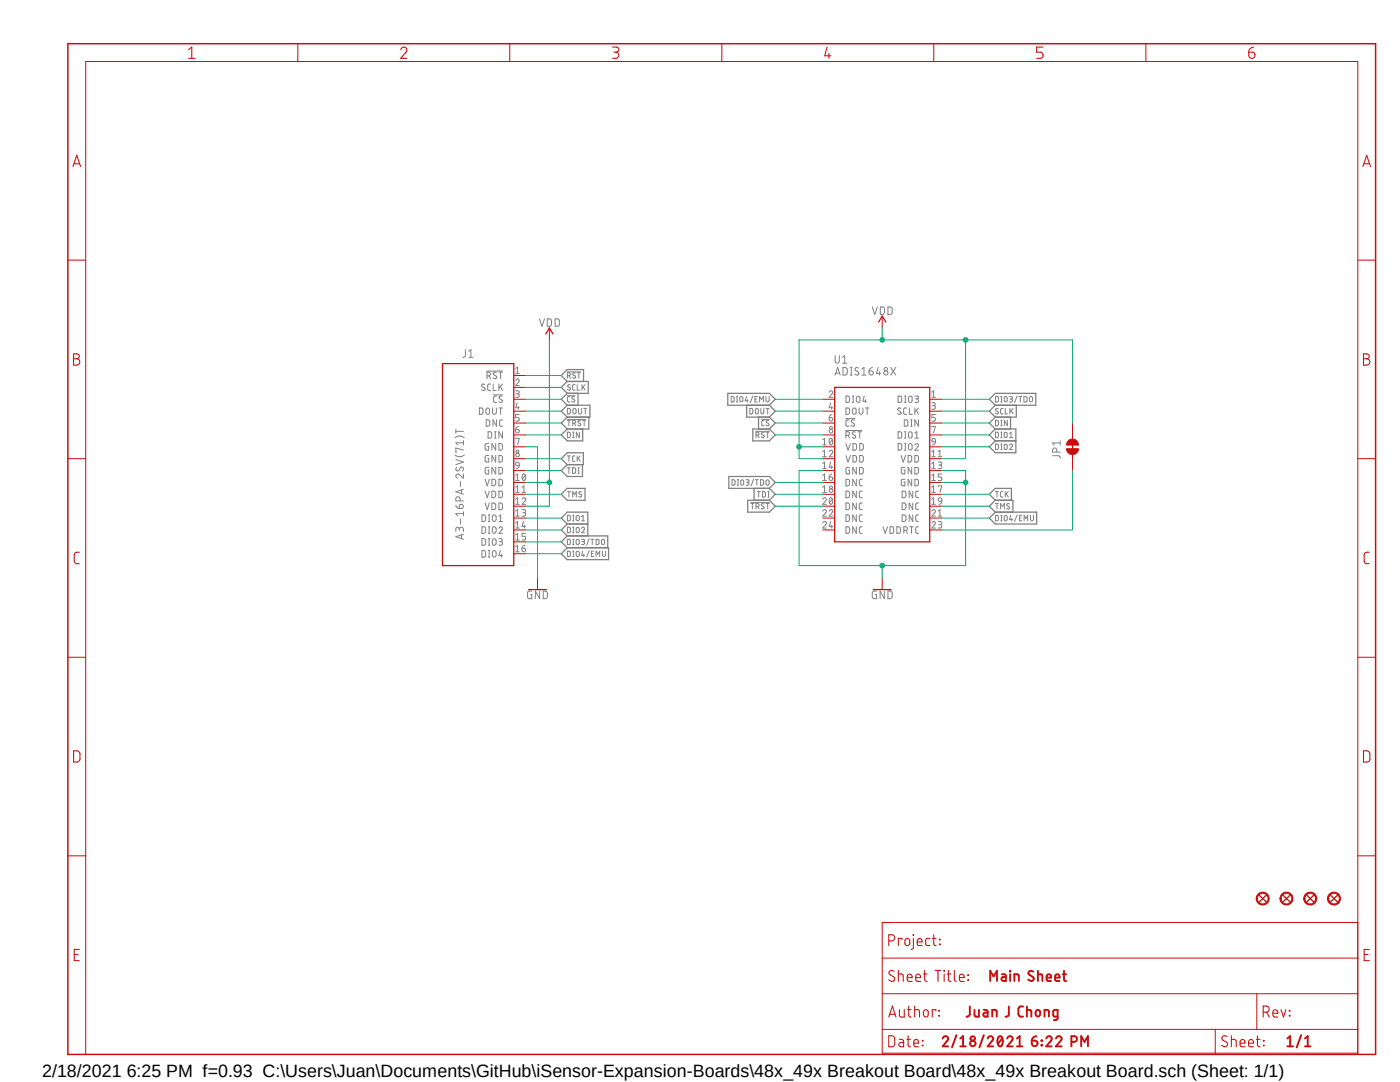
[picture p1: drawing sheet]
<?xml version="1.0" encoding="utf-8"?>
<!DOCTYPE eagle SYSTEM "eagle.dtd">
<!--
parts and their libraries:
SparkFun-PowerSymbols: Licensing: Creative Commons ShareAlike 4.0 International - https://creativecommons.org/licenses/by-sa/4.0
-->
<eagle version="9.6.2">
<drawing>
<settings>
<setting alwaysvectorfont="yes"/>
<setting verticaltext="up"/>
</settings>
<grid distance="0.1" unitdist="inch" unit="inch" style="lines" multiple="1" display="no" altdistance="0.01" altunitdist="inch" altunit="inch"/>
<schematic xreflabel="%F%N/%S.%C%R" xrefpart="/%S.%C%R">
<libraries>
<library name="Analog Devices iSensors">
<symbols>
<symbol name="A3-16PA-2SV(71)">
<pin name="!RST" x="10.16" y="20.32" length="short" rot="R180"/>
<pin name="SCLK" x="10.16" y="17.78" length="short" rot="R180"/>
<pin name="!CS" x="10.16" y="15.24" length="short" rot="R180"/>
<pin name="DOUT" x="10.16" y="12.7" length="short" rot="R180"/>
<pin name="DNC" x="10.16" y="10.16" length="short" rot="R180"/>
<pin name="DIN" x="10.16" y="7.62" length="short" rot="R180"/>
<pin name="GND@1" x="10.16" y="5.08" length="short" rot="R180"/>
<pin name="GND@2" x="10.16" y="2.54" length="short" rot="R180"/>
<pin name="GND@3" x="10.16" y="0" length="short" rot="R180"/>
<pin name="VDD@1" x="10.16" y="-2.54" length="short" rot="R180"/>
<pin name="VDD@2" x="10.16" y="-5.08" length="short" rot="R180"/>
<pin name="VDD@3" x="10.16" y="-7.62" length="short" rot="R180"/>
<pin name="DIO1" x="10.16" y="-10.16" length="short" rot="R180"/>
<pin name="DIO2" x="10.16" y="-12.7" length="short" rot="R180"/>
<pin name="DIO3" x="10.16" y="-15.24" length="short" rot="R180"/>
<pin name="DIO4" x="10.16" y="-17.78" length="short" rot="R180"/>
<wire x1="-7.62" y1="22.86" x2="-7.62" y2="-20.32" width="0.254" layer="94"/>
<wire x1="-7.62" y1="-20.32" x2="7.62" y2="-20.32" width="0.254" layer="94"/>
<wire x1="7.62" y1="-20.32" x2="7.62" y2="22.86" width="0.254" layer="94"/>
<wire x1="7.62" y1="22.86" x2="-7.62" y2="22.86" width="0.254" layer="94"/>
<text x="-3.302" y="24.13" size="1.778" layer="95">&gt;NAME</text>
<text x="-3.048" y="-14.732" size="1.778" layer="96" rot="R90">&gt;VALUE</text>
</symbol>
<symbol name="ADIS1648X">
<pin name="DIO3" x="12.7" y="12.7" length="short" rot="R180"/>
<pin name="SCLK" x="12.7" y="10.16" length="short" rot="R180"/>
<pin name="DIN" x="12.7" y="7.62" length="short" rot="R180"/>
<pin name="DIO1" x="12.7" y="5.08" length="short" rot="R180"/>
<pin name="DIO2" x="12.7" y="2.54" length="short" rot="R180"/>
<pin name="VDD@2" x="12.7" y="0" length="short" rot="R180"/>
<pin name="GND@1" x="12.7" y="-2.54" length="short" rot="R180"/>
<pin name="GND@3" x="12.7" y="-5.08" length="short" rot="R180"/>
<pin name="DNC@2" x="12.7" y="-7.62" length="short" rot="R180"/>
<pin name="DNC@4" x="12.7" y="-10.16" length="short" rot="R180"/>
<pin name="DNC@6" x="12.7" y="-12.7" length="short" rot="R180"/>
<pin name="VDDRTC" x="12.7" y="-15.24" length="short" rot="R180"/>
<pin name="DNC@8" x="-12.7" y="-15.24" length="short"/>
<pin name="DNC@7" x="-12.7" y="-12.7" length="short"/>
<pin name="DNC@5" x="-12.7" y="-10.16" length="short"/>
<pin name="DNC@3" x="-12.7" y="-7.62" length="short"/>
<pin name="DNC@1" x="-12.7" y="-5.08" length="short"/>
<pin name="GND@2" x="-12.7" y="-2.54" length="short"/>
<pin name="VDD@3" x="-12.7" y="0" length="short"/>
<pin name="VDD@1" x="-12.7" y="2.54" length="short"/>
<pin name="!RST" x="-12.7" y="5.08" length="short"/>
<pin name="!CS" x="-12.7" y="7.62" length="short"/>
<pin name="DOUT" x="-12.7" y="10.16" length="short"/>
<pin name="DIO4" x="-12.7" y="12.7" length="short"/>
<wire x1="-10.16" y1="15.24" x2="-10.16" y2="-17.78" width="0.254" layer="94"/>
<wire x1="-10.16" y1="-17.78" x2="10.16" y2="-17.78" width="0.254" layer="94"/>
<wire x1="10.16" y1="-17.78" x2="10.16" y2="15.24" width="0.254" layer="94"/>
<wire x1="10.16" y1="15.24" x2="-10.16" y2="15.24" width="0.254" layer="94"/>
<text x="-10.16" y="20.32" size="1.778" layer="95">&gt;NAME</text>
<text x="-10.16" y="17.78" size="1.778" layer="96">&gt;VALUE</text>
</symbol>
</symbols>
<devicesets>
<deviceset name="A3-16PA-2SV(71)">
<gates>
<gate name="J$1" symbol="A3-16PA-2SV(71)" x="0" y="-12.7"/>
</gates>
<devices>
<device name="T" package="A3-16PA-2SV(71)-TOP">
<connects>
<connect gate="J$1" pin="!CS" pad="3"/>
<connect gate="J$1" pin="!RST" pad="1"/>
<connect gate="J$1" pin="DIN" pad="6"/>
<connect gate="J$1" pin="DIO1" pad="13"/>
<connect gate="J$1" pin="DIO2" pad="14"/>
<connect gate="J$1" pin="DIO3" pad="15"/>
<connect gate="J$1" pin="DIO4" pad="16"/>
<connect gate="J$1" pin="DNC" pad="5"/>
<connect gate="J$1" pin="DOUT" pad="4"/>
<connect gate="J$1" pin="GND@1" pad="7"/>
<connect gate="J$1" pin="GND@2" pad="8"/>
<connect gate="J$1" pin="GND@3" pad="9"/>
<connect gate="J$1" pin="SCLK" pad="2"/>
<connect gate="J$1" pin="VDD@1" pad="10"/>
<connect gate="J$1" pin="VDD@2" pad="11"/>
<connect gate="J$1" pin="VDD@3" pad="12"/>
</connects>
<technologies>
<technology name=""/>
</technologies>
</device>
<device name="B" package="A3-16PA-2SV(71)-BOT">
<connects>
<connect gate="J$1" pin="!CS" pad="3"/>
<connect gate="J$1" pin="!RST" pad="1"/>
<connect gate="J$1" pin="DIN" pad="6"/>
<connect gate="J$1" pin="DIO1" pad="13"/>
<connect gate="J$1" pin="DIO2" pad="14"/>
<connect gate="J$1" pin="DIO3" pad="15"/>
<connect gate="J$1" pin="DIO4" pad="16"/>
<connect gate="J$1" pin="DNC" pad="5"/>
<connect gate="J$1" pin="DOUT" pad="4"/>
<connect gate="J$1" pin="GND@1" pad="7"/>
<connect gate="J$1" pin="GND@2" pad="8"/>
<connect gate="J$1" pin="GND@3" pad="9"/>
<connect gate="J$1" pin="SCLK" pad="2"/>
<connect gate="J$1" pin="VDD@1" pad="10"/>
<connect gate="J$1" pin="VDD@2" pad="11"/>
<connect gate="J$1" pin="VDD@3" pad="12"/>
</connects>
<technologies>
<technology name=""/>
</technologies>
</device>
</devices>
</deviceset>
<deviceset name="ADIS1648X" prefix="U">
<gates>
<gate name="U$1" symbol="ADIS1648X" x="0" y="0"/>
</gates>
<devices>
<device name="" package="ADIS1648X">
<connects>
<connect gate="U$1" pin="!CS" pad="6"/>
<connect gate="U$1" pin="!RST" pad="8"/>
<connect gate="U$1" pin="DIN" pad="5"/>
<connect gate="U$1" pin="DIO1" pad="7"/>
<connect gate="U$1" pin="DIO2" pad="9"/>
<connect gate="U$1" pin="DIO3" pad="1"/>
<connect gate="U$1" pin="DIO4" pad="2"/>
<connect gate="U$1" pin="DNC@1" pad="16"/>
<connect gate="U$1" pin="DNC@2" pad="17"/>
<connect gate="U$1" pin="DNC@3" pad="18"/>
<connect gate="U$1" pin="DNC@4" pad="19"/>
<connect gate="U$1" pin="DNC@5" pad="20"/>
<connect gate="U$1" pin="DNC@6" pad="21"/>
<connect gate="U$1" pin="DNC@7" pad="22"/>
<connect gate="U$1" pin="DNC@8" pad="24"/>
<connect gate="U$1" pin="DOUT" pad="4"/>
<connect gate="U$1" pin="GND@1" pad="13"/>
<connect gate="U$1" pin="GND@2" pad="14"/>
<connect gate="U$1" pin="GND@3" pad="15"/>
<connect gate="U$1" pin="SCLK" pad="3"/>
<connect gate="U$1" pin="VDD@1" pad="10"/>
<connect gate="U$1" pin="VDD@2" pad="11"/>
<connect gate="U$1" pin="VDD@3" pad="12"/>
<connect gate="U$1" pin="VDDRTC" pad="23"/>
</connects>
<technologies>
<technology name=""/>
</technologies>
</device>
</devices>
</deviceset>
</devicesets>
</library>
<library name="SparkFun-PowerSymbols">
<symbols>
<symbol name="DGND">
<wire x1="-1.905" y1="0" x2="1.905" y2="0" width="0.254" layer="94"/>
<pin name="GND" x="0" y="2.54" visible="off" length="short" direction="sup" rot="R270"/>
<text x="0" y="-0.254" size="1.778" layer="96" align="top-center">&gt;VALUE</text>
</symbol>
<symbol name="VDD">
<wire x1="0.762" y1="1.27" x2="0" y2="2.54" width="0.254" layer="94"/>
<wire x1="0" y1="2.54" x2="-0.762" y2="1.27" width="0.254" layer="94"/>
<pin name="VDD" x="0" y="0" visible="off" length="short" direction="sup" rot="R90"/>
<text x="0" y="2.794" size="1.778" layer="96" align="bottom-center">&gt;VALUE</text>
</symbol>
</symbols>
<devicesets>
<deviceset name="GND" prefix="GND">
<gates>
<gate name="1" symbol="DGND" x="0" y="0"/>
</gates>
<devices>
<device name="">
<technologies>
<technology name=""/>
</technologies>
</device>
</devices>
</deviceset>
<deviceset name="VDD" prefix="SUPPLY">
<gates>
<gate name="VDD" symbol="VDD" x="0" y="0"/>
</gates>
<devices>
<device name="">
<technologies>
<technology name=""/>
</technologies>
</device>
</devices>
</deviceset>
</devicesets>
</library>
<library name="SparkFun-Jumpers">
<symbols>
<symbol name="SMT-JUMPER_2_NC_TRACE">
<wire x1="0.381" y1="0.635" x2="1.016" y2="0" width="1.27" layer="94" curve="-90" cap="flat"/>
<wire x1="1.016" y1="0" x2="0.381" y2="-0.635" width="1.27" layer="94" curve="-90" cap="flat"/>
<wire x1="-0.381" y1="-0.635" x2="-0.381" y2="0.635" width="1.27" layer="94" curve="-180" cap="flat"/>
<wire x1="2.54" y1="0" x2="1.651" y2="0" width="0.1524" layer="94"/>
<wire x1="-2.54" y1="0" x2="-1.651" y2="0" width="0.1524" layer="94"/>
<wire x1="-0.762" y1="0" x2="1.016" y2="0" width="0.254" layer="94"/>
<text x="-2.54" y="2.54" size="1.778" layer="95" font="vector">&gt;NAME</text>
<text x="-2.54" y="-2.54" size="1.778" layer="96" font="vector" align="top-left">&gt;VALUE</text>
<pin name="2" x="5.08" y="0" visible="off" length="short" direction="pas" swaplevel="1" rot="R180"/>
<pin name="1" x="-5.08" y="0" visible="off" length="short" direction="pas" swaplevel="1"/>
</symbol>
</symbols>
<devicesets>
<deviceset name="JUMPER-SMT_2_NC_TRACE" prefix="JP">
<gates>
<gate name="G$1" symbol="SMT-JUMPER_2_NC_TRACE" x="0" y="0"/>
</gates>
<devices>
<device name="_NO-SILK" package="SMT-JUMPER_2_NC_TRACE_NO-SILK">
<connects>
<connect gate="G$1" pin="1" pad="1"/>
<connect gate="G$1" pin="2" pad="2"/>
</connects>
<package3dinstances>
<package3dinstance package3d_urn="urn:adsk.eagle:package:39286/1"/>
</package3dinstances>
<technologies>
<technology name=""/>
</technologies>
</device>
<device name="_SILK" package="SMT-JUMPER_2_NC_TRACE_SILK">
<connects>
<connect gate="G$1" pin="1" pad="1"/>
<connect gate="G$1" pin="2" pad="2"/>
</connects>
<package3dinstances>
<package3dinstance package3d_urn="urn:adsk.eagle:package:39281/1"/>
</package3dinstances>
<technologies>
<technology name=""/>
</technologies>
</device>
</devices>
</deviceset>
</devicesets>
</library>
<library name="frames_Juan">
<symbols>
<symbol name="FRAME_A_L">
<frame x1="0" y1="0" x2="279.4" y2="215.9" columns="6" rows="5" layer="94" border-bottom="no"/>
</symbol>
<symbol name="DOCFIELD">
<wire x1="0" y1="0" x2="71.12" y2="0" width="0.1016" layer="94"/>
<wire x1="101.6" y1="12.7" x2="80.01" y2="12.7" width="0.1016" layer="94"/>
<wire x1="0" y1="0" x2="0" y2="5.08" width="0.1016" layer="94"/>
<wire x1="0" y1="5.08" x2="71.12" y2="5.08" width="0.1016" layer="94"/>
<wire x1="0" y1="5.08" x2="0" y2="12.7" width="0.1016" layer="94"/>
<wire x1="101.6" y1="12.7" x2="101.6" y2="5.08" width="0.1016" layer="94"/>
<wire x1="71.12" y1="5.08" x2="71.12" y2="0" width="0.1016" layer="94"/>
<wire x1="71.12" y1="5.08" x2="80.01" y2="5.08" width="0.1016" layer="94"/>
<wire x1="71.12" y1="0" x2="101.6" y2="0" width="0.1016" layer="94"/>
<wire x1="80.01" y1="12.7" x2="80.01" y2="5.08" width="0.1016" layer="94"/>
<wire x1="80.01" y1="12.7" x2="0" y2="12.7" width="0.1016" layer="94"/>
<wire x1="80.01" y1="5.08" x2="101.6" y2="5.08" width="0.1016" layer="94"/>
<wire x1="101.6" y1="5.08" x2="101.6" y2="0" width="0.1016" layer="94"/>
<wire x1="0" y1="12.7" x2="0" y2="20.32" width="0.1016" layer="94"/>
<wire x1="0" y1="20.32" x2="0" y2="27.94" width="0.1016" layer="94"/>
<wire x1="0" y1="27.94" x2="101.6" y2="27.94" width="0.1016" layer="94"/>
<wire x1="101.6" y1="27.94" x2="101.6" y2="20.32" width="0.1016" layer="94"/>
<text x="1.27" y="1.27" size="2.54" layer="94">Date:</text>
<text x="12.7" y="1.27" size="2.54" layer="94" ratio="15">&gt;LAST_DATE_TIME</text>
<text x="72.39" y="1.27" size="2.54" layer="94">Sheet:</text>
<text x="86.36" y="1.27" size="2.54" layer="94" ratio="15">&gt;SHEET</text>
<text x="81.28" y="7.62" size="2.54" layer="94">Rev:</text>
<text x="1.27" y="7.62" size="2.54" layer="94">Author:</text>
<text x="15.24" y="22.86" size="2.54" layer="94" ratio="15">&gt;PROJ_NAME</text>
<text x="17.78" y="7.62" size="2.54" layer="94" ratio="15">Juan J Chong</text>
<text x="1.27" y="22.86" size="2.54" layer="94">Project:</text>
<wire x1="101.6" y1="20.32" x2="101.6" y2="12.7" width="0.1016" layer="94"/>
<wire x1="0" y1="20.32" x2="101.6" y2="20.32" width="0.1016" layer="94"/>
<text x="1.27" y="15.24" size="2.54" layer="94">Sheet Title:</text>
<text x="22.86" y="15.24" size="2.54" layer="94" ratio="15">&gt;SHEET_HEADLINE</text>
<text x="91.44" y="7.62" size="2.54" layer="94" ratio="15">&gt;PROJ_REV</text>
</symbol>
</symbols>
<devicesets>
<deviceset name="FRAME_A_L" prefix="FRAME" uservalue="yes">
<gates>
<gate name="G$1" symbol="FRAME_A_L" x="0" y="0" addlevel="always"/>
<gate name="G$2" symbol="DOCFIELD" x="173.99" y="0.254"/>
</gates>
<devices>
<device name="">
<technologies>
<technology name=""/>
</technologies>
</device>
</devices>
</deviceset>
</devicesets>
</library>
<library name="SparkFun-Aesthetics">
<symbols>
<symbol name="FIDUCIAL">
<wire x1="-0.762" y1="0.762" x2="0.762" y2="-0.762" width="0.254" layer="94"/>
<wire x1="0.762" y1="0.762" x2="-0.762" y2="-0.762" width="0.254" layer="94"/>
<circle x="0" y="0" radius="1.27" width="0.254" layer="94"/>
</symbol>
</symbols>
<devicesets>
<deviceset name="FIDUCIAL" prefix="FD">
<gates>
<gate name="G$1" symbol="FIDUCIAL" x="0" y="0"/>
</gates>
<devices>
<device name="1X2" package="FIDUCIAL-1X2">
<technologies>
<technology name=""/>
</technologies>
</device>
<device name="UFIDUCIAL" package="FIDUCIAL-MICRO">
<technologies>
<technology name=""/>
</technologies>
</device>
<device name="0.2MM" package="FIDUCIAL-0.2MM">
<technologies>
<technology name=""/>
</technologies>
</device>
</devices>
</deviceset>
</devicesets>
</library>
</libraries>
<attributes>
<attribute name="PROJ_NAME" value="ADIS1648x, 49x Breakout Board"/>
<attribute name="PROJ_REV" value="D"/>
</attributes>
<variantdefs>
</variantdefs>
<classes>
<class number="0" name="default" width="0" drill="0">
</class>
</classes>
<parts>
<part name="J1" library="Analog Devices iSensors" deviceset="A3-16PA-2SV(71)" device="T"/>
<part name="U1" library="Analog Devices iSensors" deviceset="ADIS1648X" device=""/>
<part name="GND1" library="SparkFun-PowerSymbols" deviceset="GND" device=""/>
<part name="SUPPLY1" library="SparkFun-PowerSymbols" deviceset="VDD" device=""/>
<part name="GND2" library="SparkFun-PowerSymbols" deviceset="GND" device=""/>
<part name="SUPPLY2" library="SparkFun-PowerSymbols" deviceset="VDD" device=""/>
<part name="JP1" library="SparkFun-Jumpers" deviceset="JUMPER-SMT_2_NC_TRACE" device="_SILK" package3d_urn="urn:adsk.eagle:package:39281/1" value=""/>
<part name="FRAME1" library="frames_Juan" deviceset="FRAME_A_L" device="">
<attribute name="PROJ_NAME" value=""/>
<attribute name="PROJ_REV" value=""/>
</part>
<part name="FD1" library="SparkFun-Aesthetics" deviceset="FIDUCIAL" device="1X2"/>
<part name="FD2" library="SparkFun-Aesthetics" deviceset="FIDUCIAL" device="1X2"/>
<part name="FD3" library="SparkFun-Aesthetics" deviceset="FIDUCIAL" device="1X2"/>
<part name="FD4" library="SparkFun-Aesthetics" deviceset="FIDUCIAL" device="1X2"/>
</parts>
<sheets>
<sheet>
<plain>
</plain>
<instances>
<instance part="J1" gate="J$1" x="88.9" y="124.46" smashed="yes">
<attribute name="NAME" x="85.598" y="148.59" size="1.778" layer="95"/>
<attribute name="VALUE" x="85.852" y="109.728" size="1.778" layer="96" rot="R90"/>
</instance>
<instance part="U1" gate="U$1" x="175.26" y="127" smashed="yes">
<attribute name="NAME" x="165.1" y="147.32" size="1.778" layer="95"/>
<attribute name="VALUE" x="165.1" y="144.78" size="1.778" layer="96"/>
</instance>
<instance part="GND1" gate="1" x="175.26" y="99.06" smashed="yes">
<attribute name="VALUE" x="175.26" y="98.806" size="1.778" layer="96" align="top-center"/>
</instance>
<instance part="SUPPLY1" gate="VDD" x="175.26" y="154.94" smashed="yes">
<attribute name="VALUE" x="175.26" y="157.734" size="1.778" layer="96" align="bottom-center"/>
</instance>
<instance part="GND2" gate="1" x="101.6" y="99.06" smashed="yes">
<attribute name="VALUE" x="101.6" y="98.806" size="1.778" layer="96" align="top-center"/>
</instance>
<instance part="SUPPLY2" gate="VDD" x="104.14" y="152.4" smashed="yes">
<attribute name="VALUE" x="104.14" y="155.194" size="1.778" layer="96" align="bottom-center"/>
</instance>
<instance part="JP1" gate="G$1" x="215.9" y="129.54" smashed="yes" rot="R90">
<attribute name="NAME" x="213.36" y="127" size="1.778" layer="95" font="vector" rot="R90"/>
<attribute name="VALUE" x="218.44" y="127" size="1.778" layer="96" font="vector" rot="R90" align="top-left"/>
</instance>
<instance part="FRAME1" gate="G$2" x="175.26" y="0" smashed="yes">
<attribute name="LAST_DATE_TIME" x="187.96" y="1.27" size="2.54" layer="94" ratio="15"/>
<attribute name="SHEET" x="261.62" y="1.27" size="2.54" layer="94" ratio="15"/>
<attribute name="SHEET_HEADLINE" x="198.12" y="15.24" size="2.54" layer="94" ratio="15"/>
<attribute name="PROJ_REV" x="266.7" y="7.62" size="2.54" layer="94" ratio="15"/>
<attribute name="PROJ_NAME" x="190.5" y="22.86" size="2.54" layer="94" ratio="15"/>
</instance>
<instance part="FRAME1" gate="G$1" x="1.27" y="-0.254" smashed="yes"/>
<instance part="FD1" gate="G$1" x="271.78" y="33.02" smashed="yes"/>
<instance part="FD2" gate="G$1" x="266.7" y="33.02" smashed="yes"/>
<instance part="FD3" gate="G$1" x="261.62" y="33.02" smashed="yes"/>
<instance part="FD4" gate="G$1" x="256.54" y="33.02" smashed="yes"/>
</instances>
<busses>
</busses>
<nets>
<net name="VDD" class="0">
<segment>
<pinref part="U1" gate="U$1" pin="VDD@1"/>
<wire x1="162.56" y1="129.54" x2="157.48" y2="129.54" width="0.1524" layer="91"/>
<wire x1="157.48" y1="129.54" x2="157.48" y2="127" width="0.1524" layer="91"/>
<pinref part="U1" gate="U$1" pin="VDD@3"/>
<wire x1="157.48" y1="127" x2="162.56" y2="127" width="0.1524" layer="91"/>
<wire x1="157.48" y1="129.54" x2="157.48" y2="152.4" width="0.1524" layer="91"/>
<wire x1="157.48" y1="152.4" x2="175.26" y2="152.4" width="0.1524" layer="91"/>
<wire x1="175.26" y1="152.4" x2="193.04" y2="152.4" width="0.1524" layer="91"/>
<wire x1="193.04" y1="152.4" x2="193.04" y2="127" width="0.1524" layer="91"/>
<pinref part="U1" gate="U$1" pin="VDD@2"/>
<wire x1="193.04" y1="127" x2="187.96" y2="127" width="0.1524" layer="91"/>
<junction x="157.48" y="129.54"/>
<pinref part="SUPPLY1" gate="VDD" pin="VDD"/>
<wire x1="175.26" y1="154.94" x2="175.26" y2="152.4" width="0.1524" layer="91"/>
<junction x="175.26" y="152.4"/>
<pinref part="JP1" gate="G$1" pin="2"/>
<wire x1="215.9" y1="134.62" x2="215.9" y2="152.4" width="0.1524" layer="91"/>
<wire x1="215.9" y1="152.4" x2="193.04" y2="152.4" width="0.1524" layer="91"/>
<junction x="193.04" y="152.4"/>
</segment>
<segment>
<pinref part="J1" gate="J$1" pin="VDD@3"/>
<wire x1="99.06" y1="116.84" x2="104.14" y2="116.84" width="0.1524" layer="91"/>
<pinref part="J1" gate="J$1" pin="VDD@1"/>
<wire x1="99.06" y1="121.92" x2="104.14" y2="121.92" width="0.1524" layer="91"/>
<wire x1="104.14" y1="121.92" x2="104.14" y2="116.84" width="0.1524" layer="91"/>
<wire x1="104.14" y1="121.92" x2="104.14" y2="152.4" width="0.1524" layer="91"/>
<pinref part="SUPPLY2" gate="VDD" pin="VDD"/>
<junction x="104.14" y="121.92"/>
</segment>
</net>
<net name="GND" class="0">
<segment>
<pinref part="U1" gate="U$1" pin="GND@2"/>
<wire x1="162.56" y1="124.46" x2="157.48" y2="124.46" width="0.1524" layer="91"/>
<wire x1="157.48" y1="124.46" x2="157.48" y2="104.14" width="0.1524" layer="91"/>
<wire x1="157.48" y1="104.14" x2="175.26" y2="104.14" width="0.1524" layer="91"/>
<wire x1="175.26" y1="104.14" x2="193.04" y2="104.14" width="0.1524" layer="91"/>
<wire x1="193.04" y1="104.14" x2="193.04" y2="121.92" width="0.1524" layer="91"/>
<pinref part="U1" gate="U$1" pin="GND@3"/>
<wire x1="193.04" y1="121.92" x2="187.96" y2="121.92" width="0.1524" layer="91"/>
<pinref part="U1" gate="U$1" pin="GND@1"/>
<wire x1="187.96" y1="124.46" x2="193.04" y2="124.46" width="0.1524" layer="91"/>
<wire x1="193.04" y1="124.46" x2="193.04" y2="121.92" width="0.1524" layer="91"/>
<junction x="193.04" y="121.92"/>
<pinref part="GND1" gate="1" pin="GND"/>
<wire x1="175.26" y1="104.14" x2="175.26" y2="101.6" width="0.1524" layer="91"/>
<junction x="175.26" y="104.14"/>
</segment>
<segment>
<pinref part="J1" gate="J$1" pin="GND@1"/>
<wire x1="99.06" y1="129.54" x2="101.6" y2="129.54" width="0.1524" layer="91"/>
<wire x1="101.6" y1="129.54" x2="101.6" y2="101.6" width="0.1524" layer="91"/>
<pinref part="GND2" gate="1" pin="GND"/>
</segment>
</net>
<net name="DIO4/EMU" class="0">
<segment>
<pinref part="J1" gate="J$1" pin="DIO4"/>
<wire x1="99.06" y1="106.68" x2="106.68" y2="106.68" width="0.1524" layer="91"/>
<label x="106.68" y="106.68" size="1.27" layer="95" xref="yes"/>
</segment>
<segment>
<pinref part="U1" gate="U$1" pin="DIO4"/>
<wire x1="162.56" y1="139.7" x2="152.4" y2="139.7" width="0.1524" layer="91"/>
<label x="152.4" y="139.7" size="1.27" layer="95" rot="R180" xref="yes"/>
</segment>
<segment>
<pinref part="U1" gate="U$1" pin="DNC@6"/>
<wire x1="187.96" y1="114.3" x2="198.12" y2="114.3" width="0.1524" layer="91"/>
<label x="198.12" y="114.3" size="1.27" layer="95" xref="yes"/>
</segment>
</net>
<net name="DIO3/TDO" class="0">
<segment>
<pinref part="J1" gate="J$1" pin="DIO3"/>
<wire x1="99.06" y1="109.22" x2="106.68" y2="109.22" width="0.1524" layer="91"/>
<label x="106.68" y="109.22" size="1.27" layer="95" xref="yes"/>
</segment>
<segment>
<pinref part="U1" gate="U$1" pin="DIO3"/>
<wire x1="187.96" y1="139.7" x2="198.12" y2="139.7" width="0.1524" layer="91"/>
<label x="198.12" y="139.7" size="1.27" layer="95" xref="yes"/>
</segment>
<segment>
<pinref part="U1" gate="U$1" pin="DNC@1"/>
<wire x1="162.56" y1="121.92" x2="152.4" y2="121.92" width="0.1524" layer="91"/>
<label x="152.4" y="121.92" size="1.27" layer="95" rot="R180" xref="yes"/>
</segment>
</net>
<net name="DIO2" class="0">
<segment>
<pinref part="J1" gate="J$1" pin="DIO2"/>
<wire x1="99.06" y1="111.76" x2="106.68" y2="111.76" width="0.1524" layer="91"/>
<label x="106.68" y="111.76" size="1.27" layer="95" xref="yes"/>
</segment>
<segment>
<pinref part="U1" gate="U$1" pin="DIO2"/>
<wire x1="187.96" y1="129.54" x2="198.12" y2="129.54" width="0.1524" layer="91"/>
<label x="198.12" y="129.54" size="1.27" layer="95" xref="yes"/>
</segment>
</net>
<net name="DIO1" class="0">
<segment>
<pinref part="J1" gate="J$1" pin="DIO1"/>
<wire x1="99.06" y1="114.3" x2="106.68" y2="114.3" width="0.1524" layer="91"/>
<label x="106.68" y="114.3" size="1.27" layer="95" xref="yes"/>
</segment>
<segment>
<pinref part="U1" gate="U$1" pin="DIO1"/>
<wire x1="187.96" y1="132.08" x2="198.12" y2="132.08" width="0.1524" layer="91"/>
<label x="198.12" y="132.08" size="1.27" layer="95" xref="yes"/>
</segment>
</net>
<net name="DIN" class="0">
<segment>
<pinref part="J1" gate="J$1" pin="DIN"/>
<wire x1="99.06" y1="132.08" x2="106.68" y2="132.08" width="0.1524" layer="91"/>
<label x="106.68" y="132.08" size="1.27" layer="95" xref="yes"/>
</segment>
<segment>
<pinref part="U1" gate="U$1" pin="DIN"/>
<wire x1="187.96" y1="134.62" x2="198.12" y2="134.62" width="0.1524" layer="91"/>
<label x="198.12" y="134.62" size="1.27" layer="95" xref="yes"/>
</segment>
</net>
<net name="DOUT" class="0">
<segment>
<pinref part="J1" gate="J$1" pin="DOUT"/>
<wire x1="99.06" y1="137.16" x2="106.68" y2="137.16" width="0.1524" layer="91"/>
<label x="106.68" y="137.16" size="1.27" layer="95" xref="yes"/>
</segment>
<segment>
<pinref part="U1" gate="U$1" pin="DOUT"/>
<wire x1="162.56" y1="137.16" x2="152.4" y2="137.16" width="0.1524" layer="91"/>
<label x="152.4" y="137.16" size="1.27" layer="95" rot="R180" xref="yes"/>
</segment>
</net>
<net name="!CS" class="0">
<segment>
<pinref part="J1" gate="J$1" pin="!CS"/>
<wire x1="99.06" y1="139.7" x2="106.68" y2="139.7" width="0.1524" layer="91"/>
<label x="106.68" y="139.7" size="1.27" layer="95" xref="yes"/>
</segment>
<segment>
<pinref part="U1" gate="U$1" pin="!CS"/>
<wire x1="162.56" y1="134.62" x2="152.4" y2="134.62" width="0.1524" layer="91"/>
<label x="152.4" y="134.62" size="1.27" layer="95" rot="R180" xref="yes"/>
</segment>
</net>
<net name="SCLK" class="0">
<segment>
<pinref part="J1" gate="J$1" pin="SCLK"/>
<wire x1="99.06" y1="142.24" x2="106.68" y2="142.24" width="0.1524" layer="91"/>
<label x="106.68" y="142.24" size="1.27" layer="95" xref="yes"/>
</segment>
<segment>
<pinref part="U1" gate="U$1" pin="SCLK"/>
<wire x1="187.96" y1="137.16" x2="198.12" y2="137.16" width="0.1524" layer="91"/>
<label x="198.12" y="137.16" size="1.27" layer="95" xref="yes"/>
</segment>
</net>
<net name="!RST" class="0">
<segment>
<pinref part="J1" gate="J$1" pin="!RST"/>
<wire x1="99.06" y1="144.78" x2="106.68" y2="144.78" width="0.1524" layer="91"/>
<label x="106.68" y="144.78" size="1.27" layer="95" xref="yes"/>
</segment>
<segment>
<pinref part="U1" gate="U$1" pin="!RST"/>
<wire x1="162.56" y1="132.08" x2="152.4" y2="132.08" width="0.1524" layer="91"/>
<label x="152.4" y="132.08" size="1.27" layer="95" rot="R180" xref="yes"/>
</segment>
</net>
<net name="TDI" class="0">
<segment>
<pinref part="U1" gate="U$1" pin="DNC@3"/>
<wire x1="162.56" y1="119.38" x2="152.4" y2="119.38" width="0.1524" layer="91"/>
<label x="152.4" y="119.38" size="1.27" layer="95" rot="R180" xref="yes"/>
</segment>
<segment>
<pinref part="J1" gate="J$1" pin="GND@3"/>
<wire x1="99.06" y1="124.46" x2="106.68" y2="124.46" width="0.1524" layer="91"/>
<label x="106.68" y="124.46" size="1.27" layer="95" xref="yes"/>
</segment>
</net>
<net name="!TRST" class="0">
<segment>
<pinref part="U1" gate="U$1" pin="DNC@5"/>
<wire x1="162.56" y1="116.84" x2="152.4" y2="116.84" width="0.1524" layer="91"/>
<label x="152.4" y="116.84" size="1.27" layer="95" rot="R180" xref="yes"/>
</segment>
<segment>
<pinref part="J1" gate="J$1" pin="DNC"/>
<wire x1="99.06" y1="134.62" x2="106.68" y2="134.62" width="0.1524" layer="91"/>
<label x="106.68" y="134.62" size="1.27" layer="95" xref="yes"/>
</segment>
</net>
<net name="TCK" class="0">
<segment>
<pinref part="U1" gate="U$1" pin="DNC@2"/>
<wire x1="187.96" y1="119.38" x2="198.12" y2="119.38" width="0.1524" layer="91"/>
<label x="198.12" y="119.38" size="1.27" layer="95" xref="yes"/>
</segment>
<segment>
<pinref part="J1" gate="J$1" pin="GND@2"/>
<wire x1="99.06" y1="127" x2="106.68" y2="127" width="0.1524" layer="91"/>
<label x="106.68" y="127" size="1.27" layer="95" xref="yes"/>
</segment>
</net>
<net name="TMS" class="0">
<segment>
<pinref part="U1" gate="U$1" pin="DNC@4"/>
<wire x1="187.96" y1="116.84" x2="198.12" y2="116.84" width="0.1524" layer="91"/>
<label x="198.12" y="116.84" size="1.27" layer="95" xref="yes"/>
</segment>
<segment>
<pinref part="J1" gate="J$1" pin="VDD@2"/>
<wire x1="99.06" y1="119.38" x2="106.68" y2="119.38" width="0.1524" layer="91"/>
<label x="106.68" y="119.38" size="1.27" layer="95" xref="yes"/>
</segment>
</net>
<net name="N$1" class="0">
<segment>
<pinref part="U1" gate="U$1" pin="VDDRTC"/>
<wire x1="187.96" y1="111.76" x2="215.9" y2="111.76" width="0.1524" layer="91"/>
<pinref part="JP1" gate="G$1" pin="1"/>
<wire x1="215.9" y1="111.76" x2="215.9" y2="124.46" width="0.1524" layer="91"/>
</segment>
</net>
</nets>
</sheet>
</sheets>
</schematic>
</drawing>
<compatibility>
<note version="8.3" severity="warning">
Since Version 8.3, EAGLE supports URNs for individual library
assets (packages, symbols, and devices). The URNs of those assets
will not be understood (or retained) with this version.
</note>
<note version="8.3" severity="warning">
Since Version 8.3, EAGLE supports the association of 3D packages
with devices in libraries, schematics, and board files. Those 3D
packages will not be understood (or retained) with this version.
</note>
</compatibility>
</eagle>
